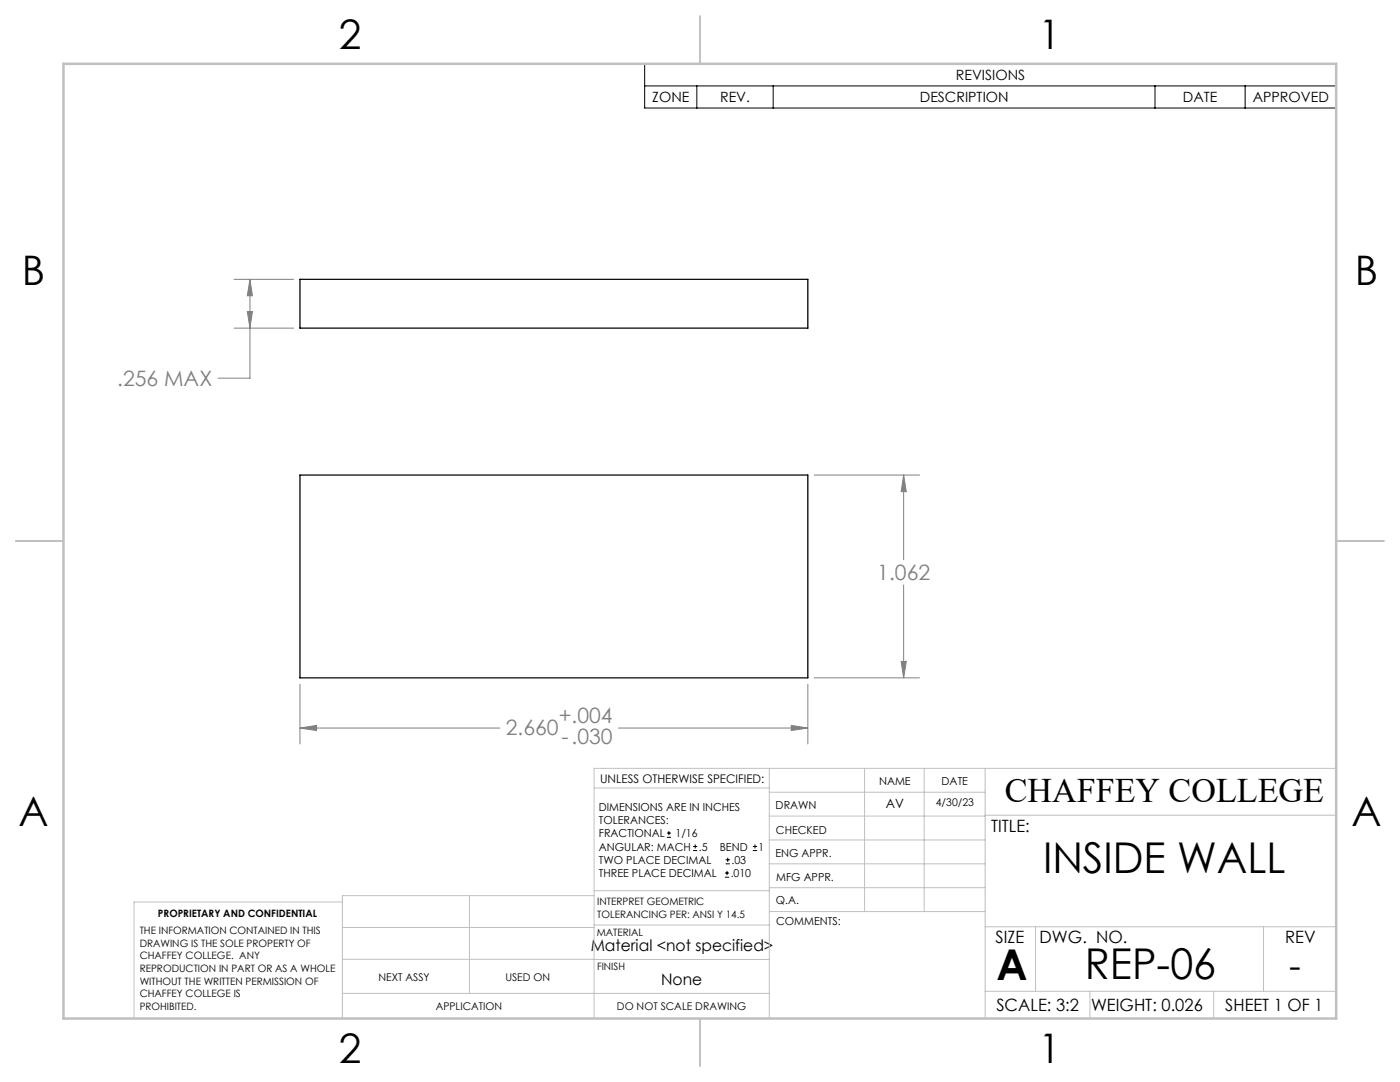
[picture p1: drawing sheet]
<svg xmlns="http://www.w3.org/2000/svg" width="279mm" height="216mm" viewBox="0 0 279 216" stroke-linecap="round" stroke-linejoin="round" font-family="sans-serif">
<path d="M59.9 55.7h101.3v9.8h-101.3zM59.9 94.8h101.3v40.5h-101.3z" fill="none" stroke="#000" stroke-width=".25"/>
<g fill="none" stroke="#000" stroke-width=".2">
<path d="M128.7 12.7h138v8.9h-138zM128.7 17.1h138M139.1 17.1v4.5M154.3 17.1v4.5M230.5 17.1v4.5M248.5 17.1v4.5M133.1 167.1h.8M133.1 166.2h.8M133.5 165.8v.9M138.3 169.7h.8M138.3 168.9h.8M138.7 168.5v.8"/>
<path d="M144.7 175h.8M144.7 174.2h.8M144.8 172.4h.9M144.8 171.6h.9M145.1 173.8v.8M145.2 171.1v.9M150.2 169.7h.9M150.2 168.9h.9M150.7 168.5v.8"/>
</g>
<g fill="none" stroke="#808080" stroke-width=".2">
<path d="M46.7 55.7h11.9M49.9 55.7v19.8h-6.4M49.9 55.7l.5 3.3h-1zM46.7 65.5h11.9M49.4 62.2h1l-.5 3.3zM162.5 94.8h21M180.3 94.8v16.9M180.3 94.8l.6 3.3h-1.1zM180.3 116.7v18.6M59.9 136.5v11.9M161.2 136.5v11.9M162.5 135.3h21"/>
<path d="M179.8 132h1.1l-.6 3.3zM59.9 145.3h39.9M59.9 145.3l3.3-.6v1.1zM123.4 145.3h37.8M157.9 144.7l3.3 .6-3.3 .5z"/>
</g>
<g fill="none" stroke="#c0c0c0" stroke-width=".2">
<path d="M118.6 157.2h34.9M153.5 153.3v49.9M153.5 158.1h43.1M172.5 153.3v28.6M184.4 153.3v28.6M196.6 153.3v49.9M266.7 153.3h-148.1v49.9M68.3 180h-41.6v23.2M93.7 178.7v19.5M118.6 178.7h-50.3v24.5M118.6 177.7h35M153.5 167.6h43.1"/>
<path d="M153.5 162.8h43.1M153.5 172.4h43.1M153.5 177.1h43.1M196.6 162.7h70.1M68.3 198.2h85.2M68.3 191.4l85.2 .1M68.3 185.1h50.3M118.6 184.6h35M153.6 181.9h43M196.6 197.8h70.1M196.6 184.9h70.1M206.7 184.9v12.9"/>
<path d="M217.5 197.8v5.4M242.2 197.8v5.4M252.2 184.9v12.9"/>
</g>
<path d="M139.7 3.2v9.5M3.1 107.9h9.6M266.7 107.9h9.5M139.7 203.2v9.6" fill="none" stroke="#c0c0c0" stroke-width=".25"/>
<path d="M12.7 12.7h254v190.5h-254z" fill="none" stroke="#c0c0c0" stroke-width=".5"/>
<path d="M180.3 94.8l.6 3.3h-1.1zM179.8 132h1.1l-.6 3.3zM59.9 145.3l3.3-.6v1.1zM157.9 144.7l3.3 .6-3.3 .5zM49.4 62.2h1l-.5 3.3zM49.9 55.7l.5 3.3h-1z" fill="#808080"/>
<g font-size="8.5">
<text x="208.2" y="174.2">INSIDE WALL</text>
<text x="198.9" y="195.5">A</text>
<text x="216.5" y="195.4">REP-06</text>
</g>
<g font-size="8.1">
<text x="67.6" y="9.7">2</text>
<text x="207.3" y="9.7">1</text>
<text x="4.4" y="57">B</text>
<text x="270.4" y="57">B</text>
<text x="3.7" y="164.9">A</text>
<text x="269.7" y="164.9">A</text>
<text x="67.6" y="212.2">2</text>
<text x="207.3" y="212.2">1</text>
</g>
<text font-size="7.1" x="257.3" y="195.1">-</text>
<text font-size="6.9" x="200.5" y="160.1">CHAFFEY COLLEGE</text>
<g font-size="4.2" fill="#808080">
<text x="23.4" y="77.1">.256 MAX</text>
<text x="175.1" y="115.8">1.062</text>
<text x="100.9" y="146.6">2.660</text>
<text x="111.5" y="144.3">+.004</text>
<text x="112.1" y="148.4">-.030</text>
</g>
<g font-size="3.4">
<text x="197.8" y="166">TITLE:</text>
<text x="198.7" y="188.1">SIZE</text>
<text x="207.5" y="188.1">DWG. NO.</text>
<text x="256.5" y="188.2">REV</text>
<text x="198.8" y="201.7">SCALE: 3:2</text>
<text x="217.7" y="201.8">WEIGHT: 0.026</text>
<text x="244.5" y="201.7">SHEET 1 OF 1</text>
</g>
<g font-size="3.2">
<text x="117.9" y="189.8">Material &lt;not specified&gt;</text>
<text x="132" y="196.6">None</text>
</g>
<g font-size="2.8">
<text x="190.8" y="16">REVISIONS</text>
<text x="130.2" y="20.4">ZONE</text>
<text x="143.7" y="20.4">REV.</text>
<text x="183.6" y="20.4">DESCRIPTION</text>
<text x="236.1" y="20.4">DATE</text>
<text x="250" y="20.4">APPROVED</text>
</g>
<text font-size="2.5" x="176.8" y="161.3">AV</text>
<text font-size="2.4" x="119.8" y="156.2">UNLESS OTHERWISE SPECIFIED:</text>
<g font-size="2.2">
<text x="119.5" y="161.8">DIMENSIONS ARE IN INCHES</text>
<text x="154.8" y="161.4">DRAWN</text>
<text x="175.4" y="156.6">NAME</text>
<text x="187.9" y="156.7">DATE</text>
<text x="119.5" y="164.4">TOLERANCES:</text>
<text x="119.5" y="167.1">FRACTIONAL</text>
<text x="134.8" y="167.1">1/16</text>
<text x="154.9" y="166.3">CHECKED</text>
<text x="119.5" y="172.4">TWO PLACE DECIMAL</text>
<text x="119.5" y="169.7">ANGULAR: MACH</text>
<text x="139.5" y="169.7">.5</text>
<text x="143.6" y="169.7">BEND</text>
<text x="146" y="172.4">.03</text>
<text x="151.4" y="169.7">1</text>
<text x="154.8" y="171">ENG APPR.</text>
<text x="119.5" y="175">THREE PLACE DECIMAL</text>
<text x="145.8" y="175">.010</text>
<text x="154.9" y="175.7">MFG APPR.</text>
<text x="154.9" y="180.4">Q.A.</text>
<text x="154.9" y="184.6">COMMENTS:</text>
</g>
<g font-size="2.1">
<text x="186.8" y="160.7">4/30/23</text>
<text x="75.5" y="195.7">NEXT ASSY</text>
<text x="100.9" y="195.7">USED ON</text>
<text x="86.9" y="201.5">APPLICATION</text>
<text x="123.1" y="201.6">DO NOT SCALE DRAWING</text>
</g>
<g font-size="2">
<text x="31.5" y="182.9">PROPRIETARY AND CONFIDENTIAL</text>
<text x="119.2" y="180.6">INTERPRET GEOMETRIC</text>
<text x="119.2" y="183.1">TOLERANCING PER: ANSI Y 14.5</text>
<text x="27.9" y="186.4">THE INFORMATION CONTAINED IN THIS</text>
<text x="27.9" y="188.9">DRAWING IS THE SOLE PROPERTY OF</text>
<text x="27.9" y="191.4">CHAFFEY COLLEGE. ANY</text>
<text x="119.1" y="186.7">MATERIAL</text>
<text x="27.9" y="193.9">REPRODUCTION IN PART OR AS A WHOLE</text>
<text x="27.9" y="196.5">WITHOUT THE WRITTEN PERMISSION OF</text>
<text x="119.1" y="193.5">FINISH</text>
<text x="27.9" y="199">CHAFFEY COLLEGE IS</text>
<text x="27.9" y="201.5">PROHIBITED.</text>
</g>
</svg>
